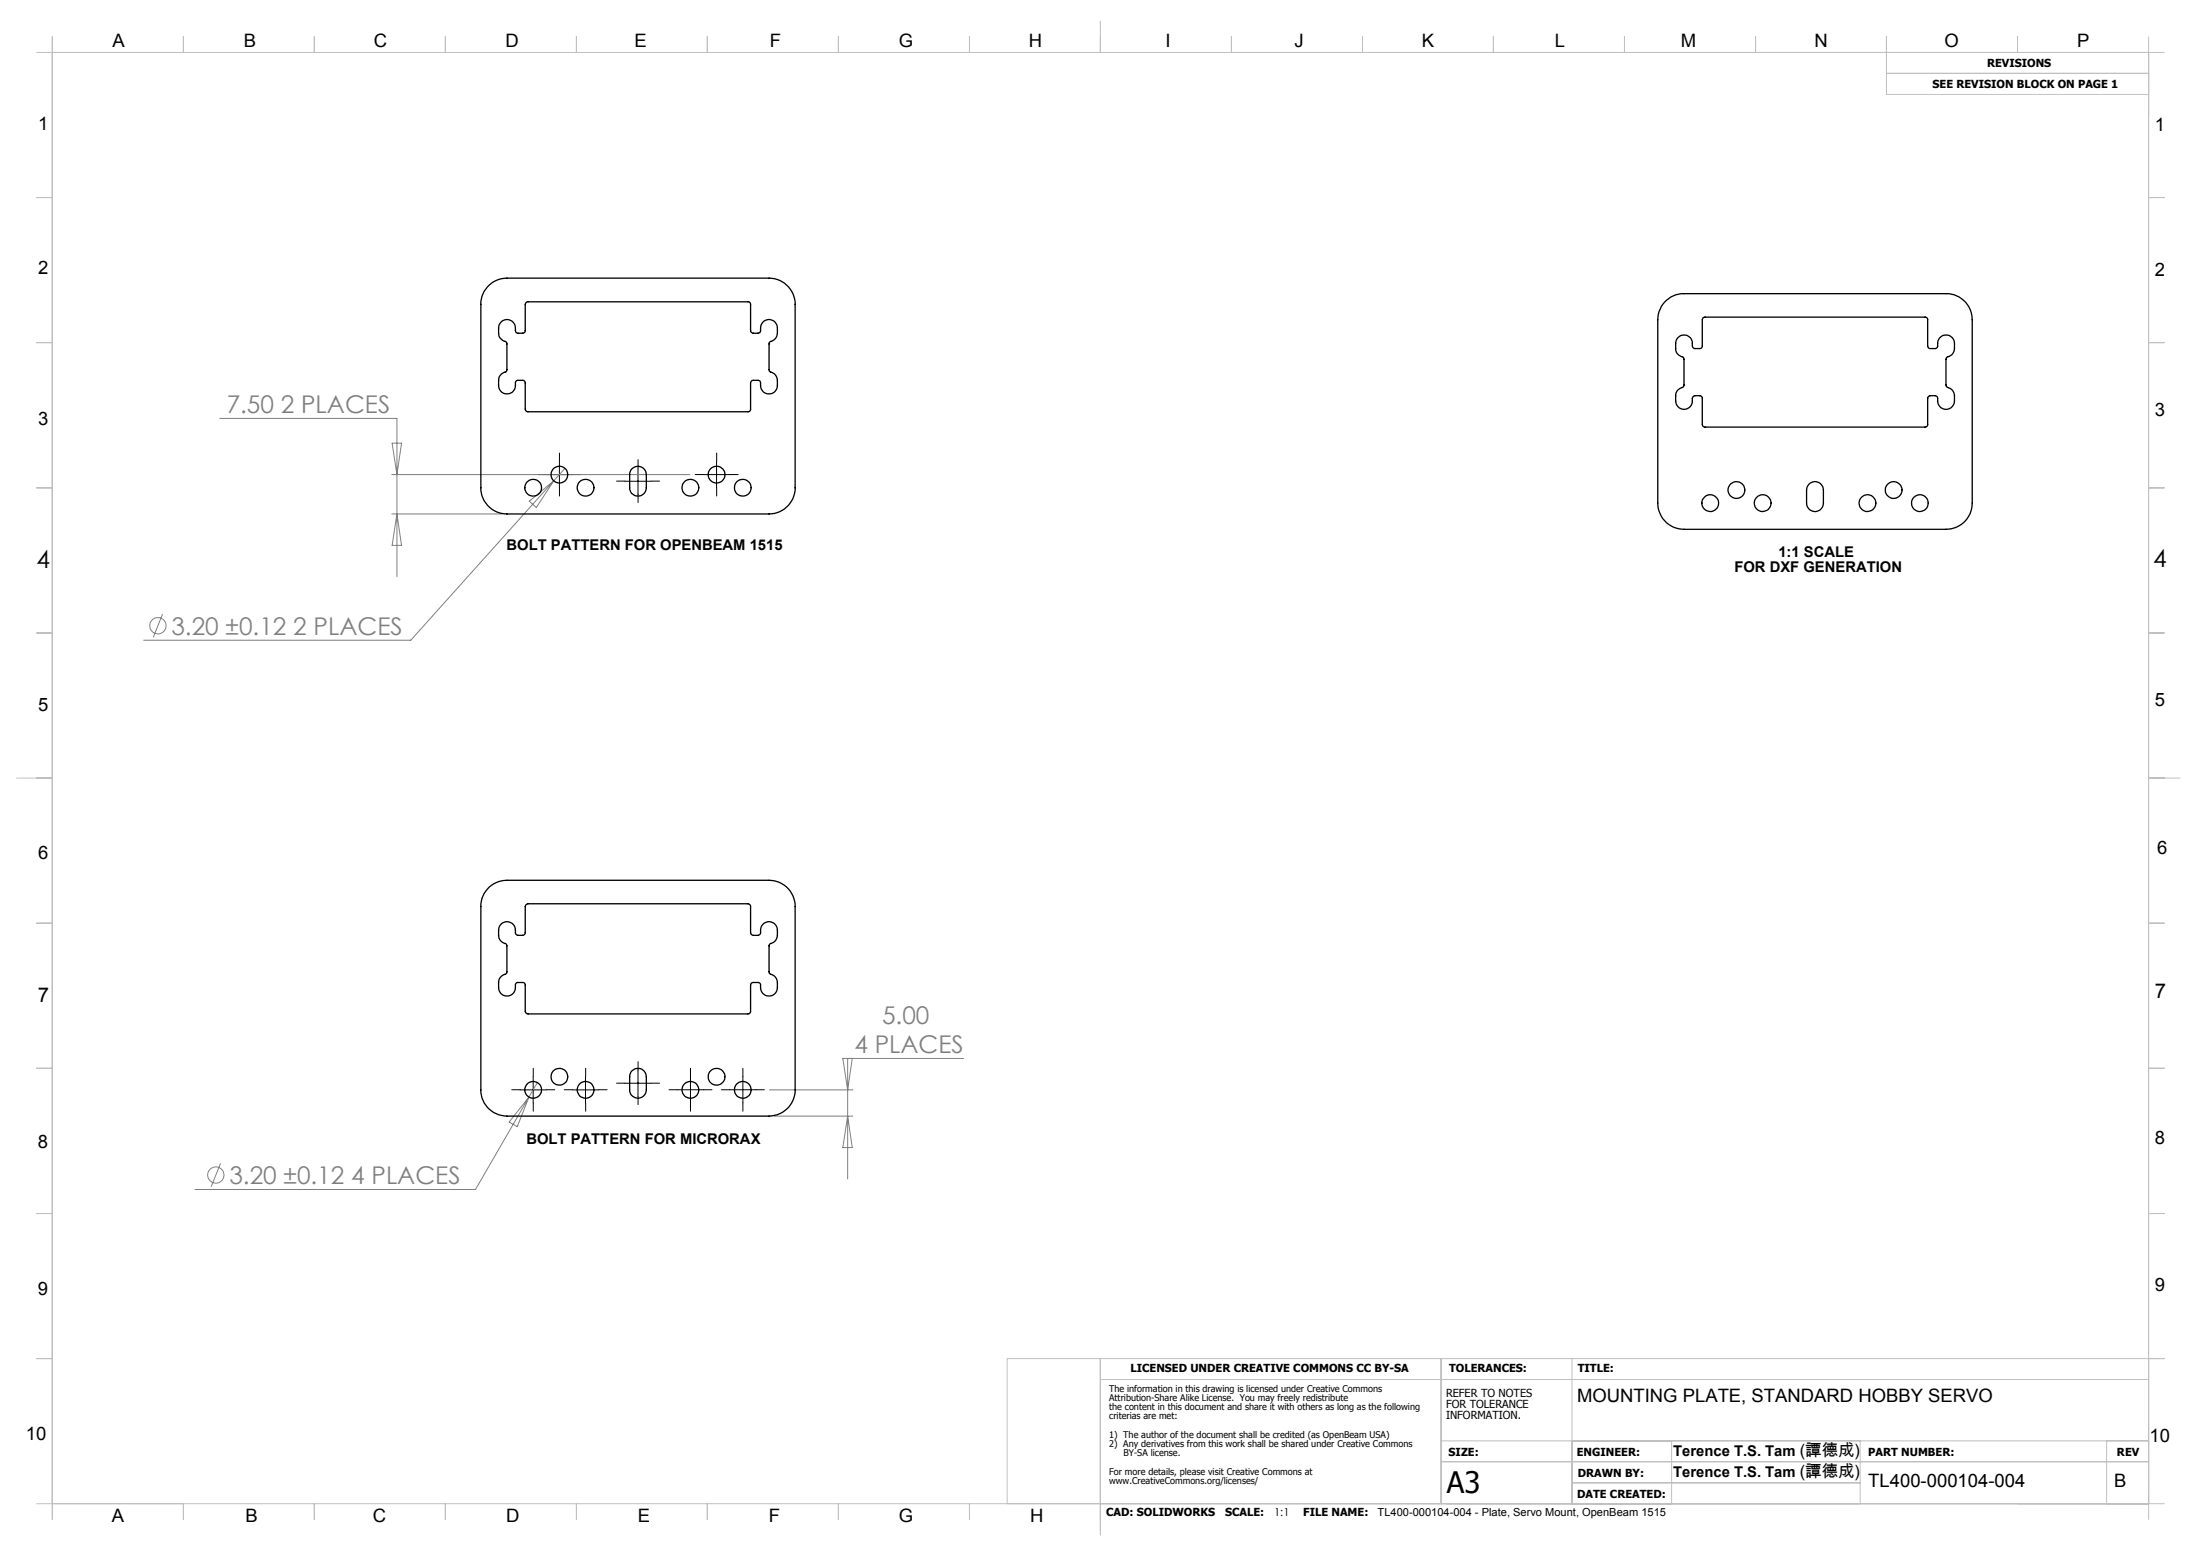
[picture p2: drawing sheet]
<svg xmlns="http://www.w3.org/2000/svg" width="420mm" height="297mm" viewBox="0 0 420 297" stroke-linecap="round" stroke-linejoin="round" font-family="sans-serif">
<g fill="none" stroke="#808080" stroke-width=".19">
<path d="M41.9 79.9h33.8v30.2M74.8 90.6h56.9M74.8 98.1h20.9M74.8 84.6h1.8l-.9 6zM75.7 98.1l.9 6h-1.8zM101 95.7l4.7-3.9-3.4 5.1zM105.7 91.8l-27.3 30.4h-51M107.8 89.4l-2.1 2.4M31 117.2l-1.8 4.5M100.9 209.4l-10.2 17.6h-53.5M100.9 209.4l-2.2 5.6-1.5-.8zM102.6 206.6l-1.7 2.8"/>
<path d="M146.8 208h15.9M147.7 213h15M161.7 202v23M161.7 213l.9 6h-1.8zM162.6 202l-.9 6-.9-6h23.1M42.1 222.1l-1.8 4.4"/>
<circle cx="30.1" cy="119.4" r="1.55"/>
<circle cx="41.2" cy="224.3" r="1.55"/>
</g>
<g fill="none" stroke="#000" stroke-width=".19" stroke-dasharray="15.2 1.3 1.3 1.3">
<path d="M104.3 90.6h-1.6M106.8 88.1v-1.6M106.8 93.1v1.6M109.3 90.6h1.6M119.3 91.8h-1.6M121.8 94.3v1.6M121.8 89.3v-1.6M124.3 91.8h1.6M134.3 90.6h-1.6M136.8 88.1v-1.6M136.8 93.1v1.6M139.3 90.6h1.6"/>
<path d="M99.3 208h-1.6M101.8 205.5v-1.6M101.8 210.5v1.6M104.3 208h1.6M109.3 208h-1.6M111.8 205.5v-1.6M111.8 210.5v1.6M114.3 208h1.6M119.3 206.8h-1.6M121.8 204.3v-1.6M121.8 209.3v1.6M124.3 206.8h1.6"/>
<path d="M129.3 208h-1.6M131.8 208v-2.5M131.8 208h-2.5M131.8 208v2.5M131.8 208h2.5M131.8 205.5v-1.6M131.8 210.5v1.6M134.3 208h1.6M139.3 208h-1.6M141.8 208v-2.5M141.8 208h-2.5M141.8 208v2.5"/>
<path d="M141.8 208h2.5M141.8 205.5v-1.6M141.8 210.5v1.6M144.3 208h1.6"/>
</g>
<path d="M104.2 90.6h5.1M106.8 88.1v5M119.2 91.9h5M121.7 89.4v5M134.2 90.6h5M136.7 88.1v5M99.2 208h5M101.7 205.5v5M109.3 208h4.9M111.7 205.5v5M119.2 206.8h5M121.7 204.3v5" fill="none" stroke="#000" stroke-width=".19"/>
<g fill="none" stroke="#c0c0c0" stroke-width=".19">
<path d="M7 10h406M10 7v283M35 7v3M60 7v3M85 7v3M110 7v3M135 7v3M160 7v3M185 7v3M210 4v6M235 7v3M260 7v3"/>
<path d="M285 7v3M310 7v3M335 7v3M360 7v11h50M360 14h50M385 7v3M410 7v283M7 37.7h3M410 37.7h3M7 65.4h3M410 65.4h3M7 93.1h3"/>
<path d="M410 93.1h3M7 120.8h3M410 120.8h3M3.2 148.5h6.8M410 148.5h6M7 176.2h3M410 176.2h3M7 203.9h3M410 203.9h3M7 231.6h3M410 231.6h3M7 259.3h3"/>
<path d="M210 259.3v33.7M275 259.3v27.7M300 259.3v27.7M413 259.3h-220.8v27.7M210 263.3h200M275 275h135M275 279h135M319 275v12M355 275v12M402 275v12M7 287h406M35 287v3"/>
<path d="M60 287v3M85 287v3M110 287v3M135 287v3M160 287v3M185 287v3M300 283h55"/>
</g>
<g fill="none" stroke="#000" stroke-width=".25">
<path d="M93 54.7a4.9 4.9 0 0 1 3.7-1.6h50.1a5 5 0 0 1 4.9 5v35a5 5 0 0 1-4.9 5h-50.1a5 5 0 0 1-4.9-5v-35.5l.4-1.5zM318 57.3l1.3-.8 1.5-.4h50.5a5 5 0 0 1 5 4.9v35a5 5 0 0 1-5 5h-50a5 5 0 0 1-5-5v-35a5.3 5.3 0 0 1 1.7-3.7zM95.8 61.3a1.68 1.68 0 0 1 1.9 0 1.68 1.68 0 0 1 .7 1.9l.3 .4h1a.48 .48 0 0 0 .5-.5v-5l.1-.3 .3-.2h42.1a.48 .48 0 0 1 .5 .5v5a.49 .49 0 0 0 .6 .5h.8a.48 .48 0 0 0 .5-.5 1.64 1.64 0 0 1 1.4-2.1 1.64 1.64 0 0 1 1.8 1.6v1a2.07 2.07 0 0 1-1.4 1.7l-.1 .2v5.2l.2 .3a1.67 1.67 0 0 1 1.3 1.6 2.18 2.18 0 0 1-.6 2.3 1.69 1.69 0 0 1-2 0 1.69 1.69 0 0 1-.6-1.9l-.4-.4h-.9a.49 .49 0 0 0-.6 .5v5a.48 .48 0 0 1-.5 .5h-42.1l-.3-.2-.1-.3v-5a.48 .48 0 0 0-.5-.5h-.9a.48 .48 0 0 0-.4 .5 1.64 1.64 0 0 1-1.4 2.1 1.64 1.64 0 0 1-1.9-1.6v-1a2.07 2.07 0 0 1 1.5-1.7l.1-.2v-5.2a.57 .57 0 0 0-.6-.4l-.8-.7-.2-.8a2.18 2.18 0 0 1 .7-2.3zM320.2 64.4a1.64 1.64 0 0 1 2-.2 1.64 1.64 0 0 1 .7 1.8l.4 .5h1a.48 .48 0 0 0 .5-.5v-5a.49 .49 0 0 1 .6-.5h41.9a.48 .48 0 0 1 .5 .5v5a.48 .48 0 0 0 .5 .5h1a.48 .48 0 0 0 .4-.5 1.64 1.64 0 0 1 1.4-2 1.64 1.64 0 0 1 1.9 1.5v1a2.03 2.03 0 0 1-1.6 1.8l-.1 .3v4.9l.3 .4a1.76 1.76 0 0 1 1.4 1.6 2.18 2.18 0 0 1-.7 2.3 1.68 1.68 0 0 1-1.9 0 1.68 1.68 0 0 1-.7-1.9l-.3-.3-1.1-.1a.48 .48 0 0 0-.5 .5v5a.48 .48 0 0 1-.5 .5h-41.9a.49 .49 0 0 1-.6-.5v-5a.48 .48 0 0 0-.5-.5l-1 .1-.3 .2a2.08 2.08 0 0 1-.9 2.2 1.59 1.59 0 0 1-2.3-1.5 2.58 2.58 0 0 1 .3-2l1.1-.6 .1-.3v-5.1a.56 .56 0 0 0-.6-.5l-.8-.7a4.1 4.1 0 0 1 0-2.4zM120.5 89.5a1.6 1.6 0 0 1 1.8-.4 1.6 1.6 0 0 1 1 1.5v2.5a1.59 1.59 0 0 1-1.6 1.6 1.59 1.59 0 0 1-1.5-1.6v-2.8zM345.2 92.5a1.6 1.6 0 0 1 1.7-.5 1.6 1.6 0 0 1 1 1.5v2.5a1.61 1.61 0 0 1-1.6 1.7 1.61 1.61 0 0 1-1.6-1.7v-2.5l.1-.5zM93.4 169.3l.8-.6 1-.4 1.5-.3h50.1a5 5 0 0 1 4.9 5v35a5 5 0 0 1-4.9 5h-50.1a5 5 0 0 1-4.9-5v-35a5.1 5.1 0 0 1 1.6-3.7zM95.8 176.2a1.68 1.68 0 0 1 1.9 .1 1.68 1.68 0 0 1 .7 1.8l.2 .3 .2 .1h.9l.5-.3v-5.2l.2-.3 .4-.2h41.9l.3 .1 .2 .3v5.1a.54 .54 0 0 0 .6 .5h.8l.5-.3a1.77 1.77 0 0 1 2.1-2.2l.5 .2 .4 .5a3 3 0 0 1 .2 2.1 1.83 1.83 0 0 1-1.4 1.4l-.1 .2v5.2l.2 .3a1.67 1.67 0 0 1 1.3 1.6 2.15 2.15 0 0 1-.6 2.3 1.68 1.68 0 0 1-1.9 0 1.68 1.68 0 0 1-.7-1.9l-.4-.4h-.9a.49 .49 0 0 0-.6 .5v5a.48 .48 0 0 1-.5 .5h-41.9l-.4-.1-.2-.4v-5a.48 .48 0 0 0-.5-.5h-.9a.48 .48 0 0 0-.4 .5 1.64 1.64 0 0 1-1.4 2.1 1.64 1.64 0 0 1-1.9-1.6v-1a2.07 2.07 0 0 1 1.5-1.7l.1-.2v-5.2a.81 .81 0 0 0-.8-.5l-.6-.6-.2-.8a2.18 2.18 0 0 1 .7-2.3zM120.5 204.4a1.6 1.6 0 0 1 1.8-.4 1.6 1.6 0 0 1 1 1.5v2.5a1.59 1.59 0 0 1-1.6 1.6 1.59 1.59 0 0 1-1.5-1.6v-2.8z"/>
<circle cx="101.8" cy="93.1" r="1.6"/>
<circle cx="106.7" cy="90.6" r="1.59"/>
<circle cx="111.7" cy="93.1" r="1.61"/>
<circle cx="131.7" cy="93.1" r="1.61"/>
<circle cx="136.7" cy="90.6" r="1.59"/>
<circle cx="141.7" cy="93.1" r="1.6"/>
<circle cx="326.4" cy="96" r="1.59"/>
<circle cx="331.4" cy="93.5" r="1.59"/>
<circle cx="336.4" cy="96" r="1.6"/>
<circle cx="356.4" cy="96" r="1.6"/>
<circle cx="361.3" cy="93.5" r="1.59"/>
<circle cx="366.4" cy="96" r="1.59"/>
<circle cx="101.7" cy="208" r="1.59"/>
<circle cx="106.7" cy="205.5" r="1.6"/>
<circle cx="111.7" cy="208" r="1.61"/>
<circle cx="131.7" cy="208" r="1.61"/>
<circle cx="136.7" cy="205.5" r="1.6"/>
<circle cx="141.7" cy="208" r="1.6"/>
</g>
<text font-size="5.6" x="276.1" y="285">A3</text>
<g font-size="4.7" fill="#808080">
<text x="43.3" y="78.8">7.50 2 PLACES</text>
<text x="32.7" y="121.1">3.20 ±0.12 2 PLACES</text>
<text x="168.3" y="195.4">5.00</text>
<text x="163.1" y="201">4 PLACES</text>
<text x="43.8" y="226">3.20 ±0.12 4 PLACES</text>
</g>
<g font-size="4.7">
<text x="7" y="108.5">4</text>
<text x="410.9" y="108.2">4</text>
</g>
<g font-size="3.9">
<text x="7.2" y="191.2">7</text>
<text x="411.2" y="190.5">7</text>
</g>
<g font-size="3.5">
<text x="21.5" y="9.1">A</text>
<text x="46.5" y="9.1">B</text>
<text x="71.4" y="9.1">C</text>
<text x="96.5" y="9.1">D</text>
<text x="121.1" y="9.1">E</text>
<text x="146.9" y="9.1">F</text>
<text x="171.5" y="9.1">G</text>
<text x="196.3" y="9.1">H</text>
<text x="222.4" y="9.1">I</text>
<text x="247" y="9.1">J</text>
<text x="271.3" y="9.1">K</text>
<text x="296.7" y="9.1">L</text>
<text x="320.8" y="9.1">M</text>
<text x="346.2" y="9.1">N</text>
<text x="371" y="9.1">O</text>
<text x="396.4" y="9.1">P</text>
<text x="7.3" y="24.9">1</text>
<text x="411.2" y="25">1</text>
<text x="7.3" y="52.3">2</text>
<text x="411.2" y="52.7">2</text>
<text x="7.3" y="81.1">3</text>
<text x="411.2" y="79.4">3</text>
<text x="7.3" y="135.7">5</text>
<text x="411.2" y="134.8">5</text>
<text x="7.3" y="163.9">6</text>
<text x="411.6" y="162.9">6</text>
<text x="7.2" y="219.1">8</text>
<text x="411.2" y="218.4">8</text>
<text x="7.2" y="247.2">9</text>
<text x="411.2" y="246.3">9</text>
<text x="300.9" y="267.6">MOUNTING PLATE, STANDARD HOBBY SERVO</text>
<text x="4.9" y="274.8">10</text>
<text x="410.2" y="275.3">10</text>
<text x="356.5" y="283.8">TL400-000104-004</text>
<text x="403.4" y="283.8">B</text>
<text x="21.3" y="290.5">A</text>
<text x="46.9" y="290.5">B</text>
<text x="71.2" y="290.5">C</text>
<text x="96.6" y="290.5">D</text>
<text x="121.7" y="290.5">E</text>
<text x="146.7" y="290.5">F</text>
<text x="171.5" y="290.5">G</text>
<text x="196.6" y="290.5">H</text>
</g>
<g font-size="2.8">
<text x="96.7" y="105">BOLT PATTERN FOR OPENBEAM 1515</text>
<text x="339.4" y="106.4">1:1 SCALE</text>
<text x="331" y="109.2">FOR DXF GENERATION</text>
<text x="100.4" y="218.4">BOLT PATTERN FOR MICRORAX</text>
<text x="319.3" y="278">Terence T.S. Tam (譚德成)</text>
<text x="319.3" y="281.8">Terence T.S. Tam (譚德成)</text>
</g>
<g font-size="2.1">
<text x="368.8" y="16.8">SEE REVISION BLOCK ON PAGE 1</text>
<text x="379.2" y="12.7">REVISIONS</text>
<text x="215.7" y="262">LICENSED UNDER CREATIVE COMMONS CC BY-SA</text>
<text x="276.5" y="262">TOLERANCES:</text>
<text x="301.1" y="262">TITLE:</text>
<text x="275.9" y="266.7">REFER TO NOTES</text>
<text x="275.9" y="268.8">FOR TOLERANCE</text>
<text x="275.9" y="270.9">INFORMATION.</text>
<text x="276.4" y="278">SIZE:</text>
<text x="300.9" y="278">ENGINEER:</text>
<text x="301.1" y="281.9">DRAWN BY:</text>
<text x="356.5" y="277.9">PART NUMBER:</text>
<text x="404" y="277.9">REV</text>
<text x="300.9" y="285.9">DATE CREATED:</text>
<text x="211.1" y="289.3">CAD: SOLIDWORKS</text>
<text x="233.8" y="289.3">SCALE:</text>
<text x="243.1" y="289.3">1:1</text>
<text x="248.7" y="289.3">FILE NAME:</text>
<text x="262.9" y="289.3">TL400-000104-004 - Plate, Servo Mount, OpenBeam 1515</text>
</g>
<g font-size="1.8">
<text x="211.7" y="265.6">The information in this drawing is licensed under Creative Commons</text>
<text x="211.7" y="267.4">Attribution-Share Alike License. You may freely redistribute</text>
<text x="211.7" y="269.2">the content in this document and share it with others as long as the following</text>
<text x="211.7" y="270.9">criterias are met:</text>
<text x="211.7" y="274.4">1) The author of the document shall be credited (as OpenBeam USA)</text>
<text x="211.7" y="276.2">2) Any derivatives from this work shall be shared under Creative Commons</text>
<text x="211.7" y="281.5">For more details, please visit Creative Commons at</text>
<text x="214.4" y="278">BY-SA license.</text>
<text x="211.7" y="283.3">www.CreativeCommons.org/licenses/</text>
</g>
</svg>
